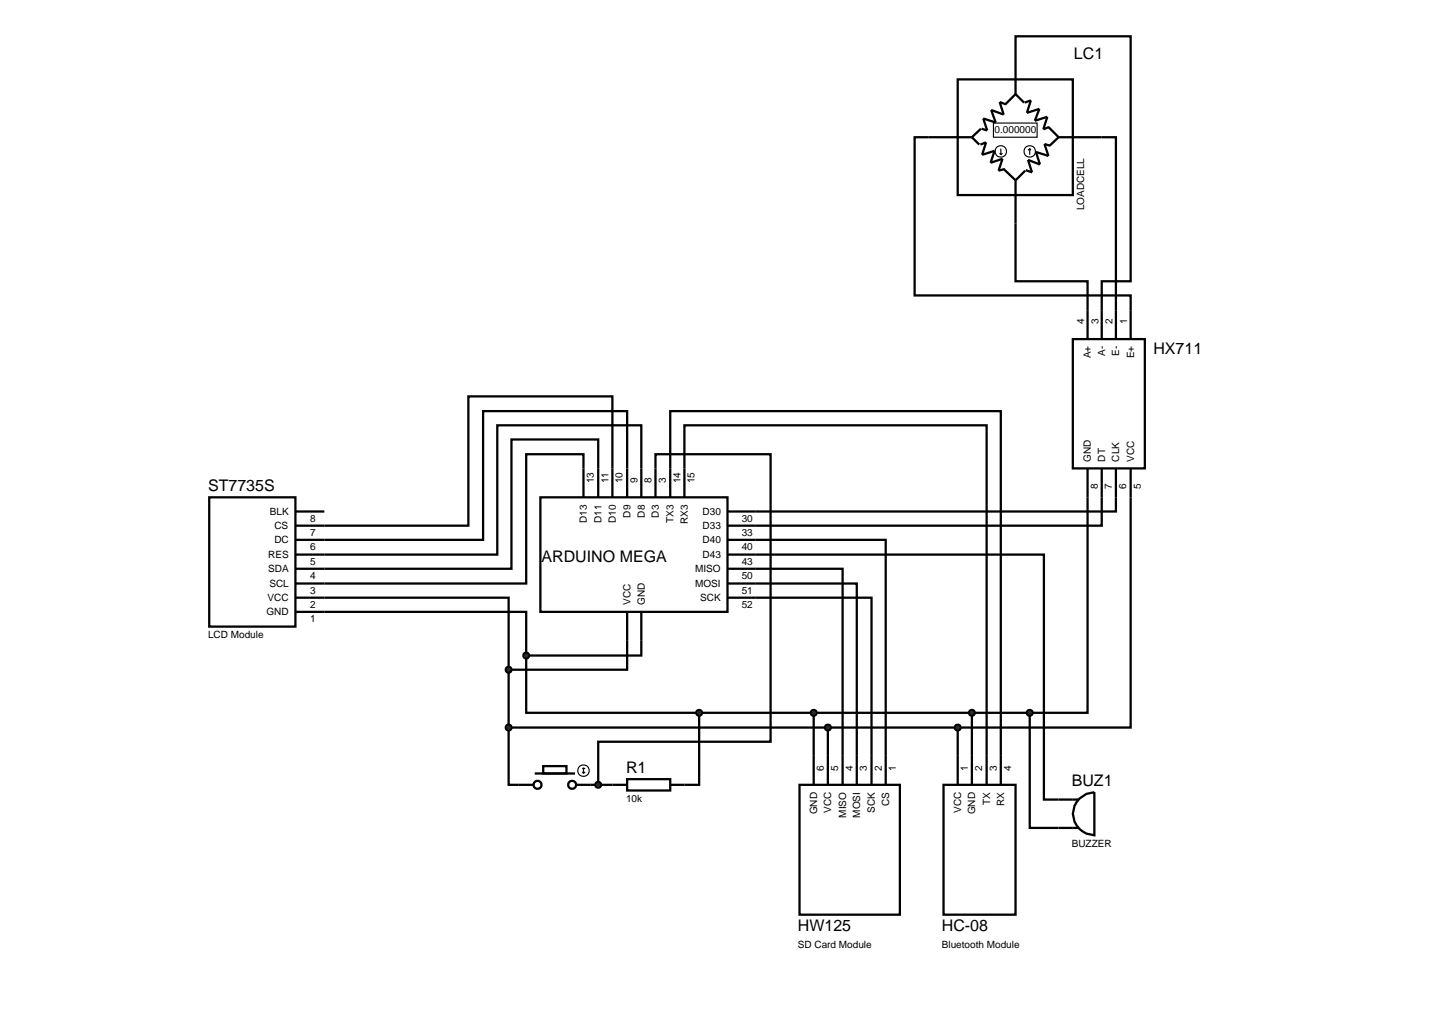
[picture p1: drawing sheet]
<svg xmlns="http://www.w3.org/2000/svg" width="257mm" height="180mm" viewBox="0 0 257 180" stroke-linecap="round" stroke-linejoin="round" font-family="sans-serif">
<g fill="none" stroke="#000" stroke-width=".4">
<path d="M168.9 14h20.3v20.4h-20.3zM177.4 18.4l-1.1-.4 .7 2.2-2.2-.8 .8 2.2-2.2-.7 .7 2.1-1-.3M179.1 16.6v-10.2h20.3v43.2h-5.1v5.1M179.1 16.6l-1.8 1.8M179.1 16.6l1.5 1.5M180.7 18.1l1.1-.4-.7 2.2 2.2-.7-.8 2.1 2.2-.7-.7 2.2 1-.4M171.4 24.2h-10.1v27.9h38.1v2.6M171.4 24.2l1.3 1.3M172.9 25.5l1-.4-.7 2.2 2.2-.7-.7 2.1 2.1-.7-.7 2.1 1.1-.3M173 22.7l-1.6 1.5M177 29.8l2.1 2M179.1 31.8v17.8h12.7v5.1"/>
<path d="M180.8 30.1l-1.7 1.7M184.9 22.4l1.8 1.8M185.2 25.7l-1-.3 .7 2.1-2.2-.7 .7 2.2-2.1-.8 .7 2.2-1.1-.4M186.7 24.2h10.1v30.5M186.7 24.2l-1.6 1.5M36.9 87.7h15.2v22.8h-15.2zM52.1 90.2h5.1M102.9 82.6v-2.5h-10.1v22.8h-40.7M105.5 82.6v-5.1h-15.3v22.8h-38.1M108 82.6v-12.7h-25.4v22.8h-30.5M110.6 82.6v-10.1h-25.4v22.7h-33.1M113.1 82.6v-7.6h-25.4v22.8h-35.6"/>
<path d="M115.6 82.6v-2.5h20.3v50.7h-30.4v7.6M118.2 82.6v-10.1h58.3v60.8M120.7 82.6v-7.6h53.3v58.3M133.3 97.8h50.8v43.2h2.6M133.3 95.2h22.9v38.1M191.8 87.7v38h-10.2M194.3 87.7v5h-61M196.8 87.7v2.5h-63.5M199.4 87.7v40.6h-30.5M52.1 107.9h40.7v7.7M52.1 105.4h37.6v12.7M89.7 118.1v10.2"/>
<path d="M92.8 115.6v10.1h30.5M110.6 113v5.1h-20.9M113.1 113v2.6h-20.3M133.3 105.4h20.4v27.9M133.3 102.9h17.8v30.4M133.3 100.3h15.3v33M89.7 128.3v10.1h1.8M89.7 128.3h79.2M104.2 138.4h3.8M123.3 125.7v12.7h-2.6M123.3 125.7h58.3M143.5 125.7v7.6"/>
<path d="M146 128.3v5M168.9 128.3v5M171.4 125.7v7.6M181.6 125.7v20.3h5.1"/>
</g>
<g fill="none" stroke="#000" stroke-width=".2">
<path d="M175.2 21.7h7.7v2.5h-7.7zM176.3 27l.2 .3M176.5 26.2v1.1M176.8 27l-.3 .3M181.6 26.2l-.3 .3M181.6 26.2l.2 .3M181.6 26.2v1.1"/>
<circle cx="176.5" cy="26.7" r="1.01"/>
<circle cx="181.6" cy="26.7" r="1.01"/>
</g>
<path d="M89.3 128l.4-.2-.5 .5zM89.7 127.8l.4 .2 .1 .3zM90.2 128.3l-.1 .3-.4 .2zM89.2 128.3l.5 .5-.3-.1z" fill="#004000" stroke="#000" stroke-width=".4"/>
<path d="M89.2 128.3l.5-.5 .5 .5-.5 .5z" fill="#004000"/>
<g fill="none" stroke="#000" stroke-width=".4">
<path d="M189.2 59.8h12.7v22.8h-12.7zM191.8 54.7v5.1M194.3 54.7v5.1M196.8 54.7v5.1M199.4 54.7v5.1M191.8 82.6v5.1M194.3 82.6v5.1M196.8 82.6v5.1M199.4 82.6v5.1M91.5 138.4h2.6M94.3 136.4h7.1M95.8 135.1h4.1v1.3h-4.1z"/>
<path d="M101.7 138.4h2.5M108 138.4h2.6M110.6 137.4h7.6v2h-7.6zM118.2 138.4h2.5M141 138.4h17.7v22.9h-17.7zM143.5 133.3v5.1M146 133.3v5.1M148.6 133.3v5.1M151.1 133.3v5.1M153.7 133.3v5.1M156.2 133.3v5.1M166.4 138.4h12.7v22.9h-12.7z"/>
<path d="M168.9 133.3v5.1M171.4 133.3v5.1M174 133.3v5.1M176.5 133.3v5.1"/>
<circle cx="94.8" cy="138.4" r=".7"/>
<circle cx="100.9" cy="138.4" r=".7"/>
</g>
<g fill="none" stroke="#000" stroke-width=".2">
<path d="M102.7 136.1l.2 .3M102.9 135.4v1M102.9 135.4l-.2 .2M102.9 135.4l.3 .2M103.2 136.1l-.3 .3"/>
<circle cx="102.9" cy="135.9" r="1.01"/>
</g>
<g fill="#004000" stroke="#000" stroke-width=".4">
<path d="M122.9 125.4l.4-.2-.5 .5zM123.3 125.2l.4 .2 .1 .3zM123.8 125.7l-.2 .4-.3 .1zM122.8 125.7l.5 .5-.3-.1z"/>
<path d="M105.1 138.1l.4-.2-.5 .5zM105.5 137.9l.3 .1 .2 .4zM106 138.4l-.2 .4-.3 .1zM105 138.4l.5 .5-.3-.1z"/>
</g>
<g fill="#004000">
<path d="M122.8 125.7l.5-.5 .5 .5-.5 .5z"/>
<path d="M105.5 137.9l.5 .5-.5 .5-.5-.5z"/>
</g>
<g fill="none" stroke="#000" stroke-width=".4">
<path d="M95.3 87.7h33v20.2h-33zM102.9 82.6v5.1M105.5 82.6v5.1M108 82.6v5.1M110.6 82.6v5.1M113.1 82.6v5.1M115.6 82.6v5.1M118.2 82.6v5.1M120.7 82.6v5.1M128.3 90.2h5M128.3 92.7h5M128.3 95.2h5"/>
<path d="M128.3 97.8h5M110.6 107.9v5.1M113.1 107.9v5.1M128.3 100.3h5M128.3 102.9h5M128.3 105.4h5M186.7 146h3.5M186.7 141h3.5M190.4 140.8l1.2-.8 1.4-.3v7.6a3.8 3.8 0 0 1-3.5-2.4 3.8 3.8 0 0 1 .9-4.1z"/>
</g>
<g fill="#004000" stroke="#000" stroke-width=".4">
<path d="M92.5 115.2l.3-.1-.5 .5zM92.8 115.1l.3 .1 .2 .4zM93.3 115.6l-.2 .4-.3 .1zM92.3 115.6l.5 .5-.3-.1z"/>
<path d="M143.1 125.4l.4-.2-.5 .5zM143.5 125.2l.4 .2 .1 .3zM144 125.7l-.2 .4-.3 .1zM143 125.7l.5 .5-.3-.1z"/>
<path d="M145.7 127.9l.3-.1-.5 .5zM146 127.8l.3 .1 .2 .4zM146 128.8l.5-.5-.2 .4zM145.5 128.3l.5 .5-.3-.1z"/>
<path d="M168.5 128l.4-.2-.5 .5zM168.9 127.8l.3 .1 .2 .4zM169.4 128.3l-.2 .4-.3 .1zM168.4 128.3l.5 .5-.3-.1z"/>
<path d="M171 125.4l.4-.2-.5 .5zM171.4 125.2l.4 .2 .1 .3zM171.4 126.2l.5-.5-.2 .4zM170.9 125.7l.5 .5-.3-.1z"/>
<path d="M181.2 125.4l.4-.2-.5 .5zM181.6 125.2l.4 .2 .1 .3zM181.6 126.2l.5-.5-.2 .4zM181.1 125.7l.5 .5-.3-.1z"/>
<path d="M89.4 117.7l.3-.1-.5 .5zM89.7 117.6l.4 .2 .1 .3zM90.2 118.1l-.1 .3-.4 .2zM89.2 118.1l.5 .5-.3-.1z"/>
</g>
<g fill="#004000">
<path d="M92.8 115.1l.5 .5-.5 .5-.5-.5z"/>
<path d="M143 125.7l.5-.5 .5 .5-.5 .5z"/>
<path d="M146 127.8l.5 .5-.5 .5-.5-.5z"/>
<path d="M168.4 128.3l.5-.5 .5 .5-.5 .5z"/>
<path d="M171.4 125.2l.5 .5-.5 .5-.5-.5z"/>
<path d="M181.1 125.7l.5-.5 .5 .5-.5 .5z"/>
<path d="M89.2 118.1l.5-.5 .5 .5-.5 .5z"/>
</g>
<g font-size="2.8">
<text x="189.4" y="10.4">LC1</text>
<text x="203.4" y="62.4">HX711</text>
<text x="36.7" y="86.6">ST7735S</text>
<text x="95.5" y="99.2">ARDUINO MEGA</text>
<text x="110.4" y="136.3">R1</text>
<text x="189" y="138.6">BUZ1</text>
<text x="140.7" y="164.3">HW125</text>
<text x="166.1" y="164.3">HC-08</text>
</g>
<g font-size="1.8">
<text x="175.4" y="23.5">0.000000</text>
<text x="191.2" y="37.1" transform="rotate(-90 191.2 37.1)">LOADCELL</text>
<text x="191.2" y="57.2" transform="rotate(-90 191.2 57.2)">4</text>
<text x="193.7" y="57.2" transform="rotate(-90 193.7 57.2)">3</text>
<text x="196.2" y="57.2" transform="rotate(-90 196.2 57.2)">2</text>
<text x="198.8" y="57.2" transform="rotate(-90 198.8 57.2)">1</text>
<text x="192.4" y="63.2" transform="rotate(-90 192.4 63.2)">A+</text>
<text x="194.9" y="62.8" transform="rotate(-90 194.9 62.8)">A-</text>
<text x="197.4" y="62.8" transform="rotate(-90 197.4 62.8)">E-</text>
<text x="200" y="63.2" transform="rotate(-90 200 63.2)">E+</text>
<text x="192.4" y="81.4" transform="rotate(-90 192.4 81.4)">GND</text>
<text x="194.9" y="81.4" transform="rotate(-90 194.9 81.4)">DT</text>
<text x="197.4" y="81.4" transform="rotate(-90 197.4 81.4)">CLK</text>
<text x="200" y="81.4" transform="rotate(-90 200 81.4)">VCC</text>
<text x="104.7" y="85.2" transform="rotate(-90 104.7 85.2)">13</text>
<text x="107.3" y="85.2" transform="rotate(-90 107.3 85.2)">11</text>
<text x="109.8" y="85.2" transform="rotate(-90 109.8 85.2)">10</text>
<text x="112.4" y="85.2" transform="rotate(-90 112.4 85.2)">9</text>
<text x="114.9" y="85.2" transform="rotate(-90 114.9 85.2)">8</text>
<text x="117.4" y="85.2" transform="rotate(-90 117.4 85.2)">3</text>
<text x="120" y="85.2" transform="rotate(-90 120 85.2)">14</text>
<text x="122.5" y="85.2" transform="rotate(-90 122.5 85.2)">15</text>
<text x="193.6" y="86.2" transform="rotate(-90 193.6 86.2)">8</text>
<text x="196.1" y="86.2" transform="rotate(-90 196.1 86.2)">7</text>
<text x="198.6" y="86.2" transform="rotate(-90 198.6 86.2)">6</text>
<text x="201.2" y="86.2" transform="rotate(-90 201.2 86.2)">5</text>
<text x="47.6" y="90.8">BLK</text>
<text x="48.4" y="95.8">DC</text>
<text x="48.4" y="93.3">CS</text>
<text x="54.7" y="94.5">7</text>
<text x="54.7" y="92">8</text>
<text x="103.5" y="92.2" transform="rotate(-90 103.5 92.2)">D13</text>
<text x="106.1" y="92.2" transform="rotate(-90 106.1 92.2)">D11</text>
<text x="108.6" y="92.2" transform="rotate(-90 108.6 92.2)">D10</text>
<text x="111.2" y="91.3" transform="rotate(-90 111.2 91.3)">D9</text>
<text x="113.7" y="91.3" transform="rotate(-90 113.7 91.3)">D8</text>
<text x="116.2" y="91.3" transform="rotate(-90 116.2 91.3)">D3</text>
<text x="118.8" y="92.2" transform="rotate(-90 118.8 92.2)">TX3</text>
<text x="121.3" y="92.4" transform="rotate(-90 121.3 92.4)">RX3</text>
<text x="123.9" y="90.8">D30</text>
<text x="123.9" y="93.3">D33</text>
<text x="123.9" y="95.8">D40</text>
<text x="130.8" y="92">30</text>
<text x="130.8" y="94.5">33</text>
<text x="47.3" y="100.9">SDA</text>
<text x="47.3" y="98.4">RES</text>
<text x="54.7" y="99.6">5</text>
<text x="54.7" y="97">6</text>
<text x="122.6" y="100.9">MISO</text>
<text x="123.9" y="98.4">D43</text>
<text x="130.8" y="97">40</text>
<text x="130.8" y="99.6">43</text>
<text x="47.2" y="106">VCC</text>
<text x="47.5" y="103.5">SCL</text>
<text x="54.7" y="107.2">2</text>
<text x="54.7" y="104.7">3</text>
<text x="54.7" y="102.1">4</text>
<text x="111.2" y="106.7" transform="rotate(-90 111.2 106.7)">VCC</text>
<text x="113.7" y="106.7" transform="rotate(-90 113.7 106.7)">GND</text>
<text x="122.6" y="103.5">MOSI</text>
<text x="123.5" y="106">SCK</text>
<text x="130.8" y="102.1">50</text>
<text x="130.8" y="104.7">51</text>
<text x="130.8" y="107.2">52</text>
<text x="36.7" y="112.5">LCD Module</text>
<text x="47" y="108.5">GND</text>
<text x="54.7" y="109.7">1</text>
<text x="145.3" y="135.9" transform="rotate(-90 145.3 135.9)">6</text>
<text x="147.8" y="135.9" transform="rotate(-90 147.8 135.9)">5</text>
<text x="150.4" y="135.9" transform="rotate(-90 150.4 135.9)">4</text>
<text x="152.9" y="135.9" transform="rotate(-90 152.9 135.9)">3</text>
<text x="155.5" y="135.9" transform="rotate(-90 155.5 135.9)">2</text>
<text x="158" y="135.9" transform="rotate(-90 158 135.9)">1</text>
<text x="170.7" y="135.9" transform="rotate(-90 170.7 135.9)">1</text>
<text x="173.2" y="135.9" transform="rotate(-90 173.2 135.9)">2</text>
<text x="175.8" y="135.9" transform="rotate(-90 175.8 135.9)">3</text>
<text x="178.3" y="135.9" transform="rotate(-90 178.3 135.9)">4</text>
<text x="110.4" y="141.4">10k</text>
<text x="144.1" y="143.6" transform="rotate(-90 144.1 143.6)">GND</text>
<text x="146.6" y="143.4" transform="rotate(-90 146.6 143.4)">VCC</text>
<text x="154.3" y="143.3" transform="rotate(-90 154.3 143.3)">SCK</text>
<text x="156.8" y="142.2" transform="rotate(-90 156.8 142.2)">CS</text>
<text x="169.5" y="143.4" transform="rotate(-90 169.5 143.4)">VCC</text>
<text x="172" y="143.6" transform="rotate(-90 172 143.6)">GND</text>
<text x="174.6" y="142" transform="rotate(-90 174.6 142)">TX</text>
<text x="177.1" y="142.2" transform="rotate(-90 177.1 142.2)">RX</text>
<text x="149.2" y="144.2" transform="rotate(-90 149.2 144.2)">MISO</text>
<text x="151.7" y="144.2" transform="rotate(-90 151.7 144.2)">MOSI</text>
<text x="189" y="149.3">BUZZER</text>
<text x="140.7" y="167.1">SD Card Module</text>
<text x="166.1" y="167.1">Bluetooth Module</text>
</g>
</svg>
